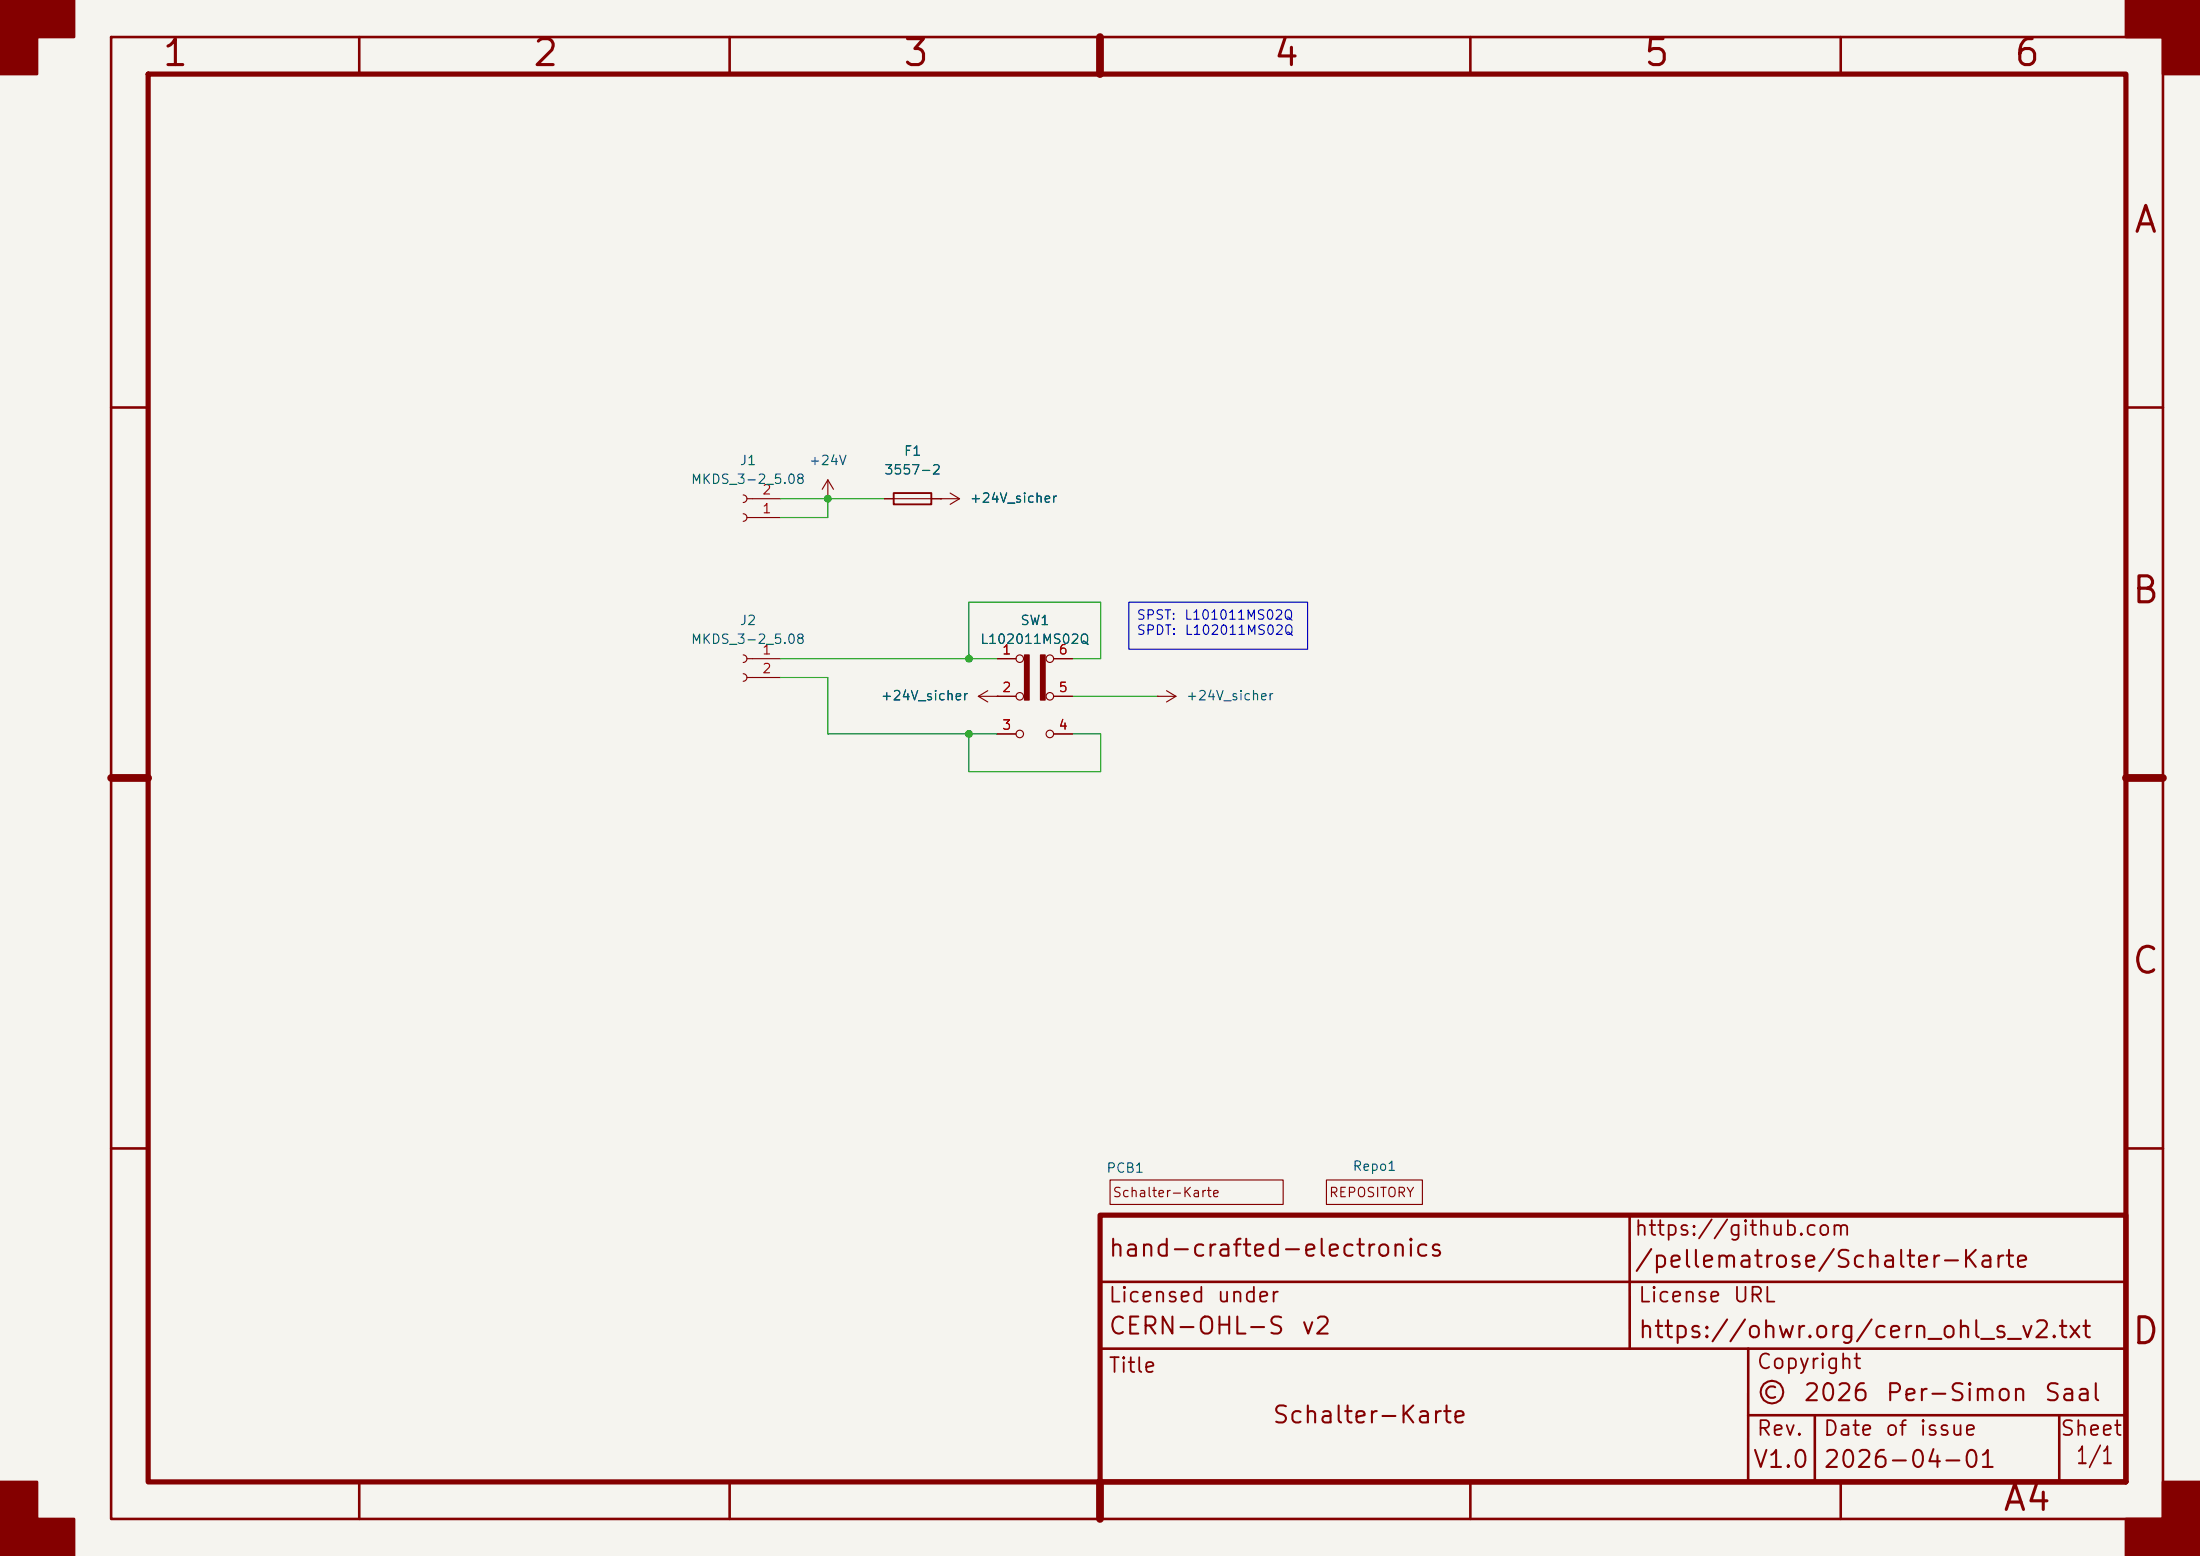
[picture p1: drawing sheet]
(kicad_sch
 (version 20260306)
 (generator "eeschema")
 (generator_version "10.0")
 (paper "A4")
 (title_block
  (title "Schalter-Karte")
  (date "2026-04-01")
  (rev "V1.0")
  (company "hand-crafted-electronics")
  (comment 1 "https://ohwr.org/cern_ohl_s_v2.txt ")
  (comment 2 "/pellematrose/Schalter-Karte")
  (comment 3 "CERN-OHL-S v2")
  (comment 4 "© 2026 Per-Simon Saal"))
 (lib_symbols
  (symbol "Symbols:+24V"
   (power global)
   (pin_numbers (hide yes))
   (pin_names
    (offset 0) (hide yes)) (exclude_from_sim no) (in_bom yes) (on_board yes)
   (in_pos_files yes)
   (duplicate_pin_numbers_are_jumpers no)
   (property "Reference" "#PWR" (at 0 -3.81 0) (show_name no) (do_not_autoplace no) (hide yes) (effects (font (size 1.27 1.27))))
   (property "Value" "+24V" (at 0 3.556 0) (show_name no) (do_not_autoplace no) (effects (font (size 1.27 1.27))))
   (property "Footprint" "" (at 0 0 0) (show_name no) (do_not_autoplace no) (hide yes) (effects (font (size 1.27 1.27))))
   (property "Datasheet" "" (at 0 0 0) (show_name no) (do_not_autoplace no) (hide yes) (effects (font (size 1.27 1.27))))
   (property "Description" "Power symbol creates a global label with name \"+24V\"" (at 0 0 0) (show_name no) (do_not_autoplace no) (hide yes) (effects (font (size 1.27 1.27))))
   (symbol "+24V_0_1"
    (polyline (pts (xy -0.762 1.27) (xy 0 2.54)) (stroke (width 0) (type default)) (fill (type none)))
    (polyline (pts (xy 0 2.54) (xy 0.762 1.27)) (stroke (width 0) (type default)) (fill (type none)))
    (polyline (pts (xy 0 0) (xy 0 2.54)) (stroke (width 0) (type default)) (fill (type none))))
   (symbol "+24V_1_1"
    (pin power_in line (at 0 0 90) (length 0) (name "" (effects (font (size 1.27 1.27)))) (number "1" (effects (font (size 1.27 1.27))))))
   (embedded_fonts no))
  (symbol "Symbols:Fuseholder ATOF 287"
   (pin_numbers (hide yes))
   (pin_names
    (offset 0) (hide yes)) (exclude_from_sim no) (in_bom yes) (on_board yes)
   (in_pos_files yes)
   (duplicate_pin_numbers_are_jumpers no)
   (property "Reference" "F" (at 2.032 0 90) (show_name no) (do_not_autoplace no) (effects (font (size 1.27 1.27))))
   (property "Value" "3557-2" (at -1.905 0 90) (show_name no) (do_not_autoplace no) (effects (font (size 1.27 1.27))))
   (property "Footprint" "_PS_LIB_CON:Fuse Holder Littelfuse ATOF 287" (at -1.778 0 90) (show_name no) (do_not_autoplace no) (hide yes) (effects (font (size 1.27 1.27))))
   (property "Datasheet" "https://www.keyelco.com/userAssets/file/K75p47.pdf" (at 0 0 0) (show_name no) (do_not_autoplace no) (hide yes) (effects (font (size 1.27 1.27))))
   (property "Description" "Fuse" (at 0 0 0) (show_name no) (do_not_autoplace no) (hide yes) (effects (font (size 1.27 1.27))))
   (property "Digikey" "36-3557-2-ND" (at 0 0 0) (show_name no) (do_not_autoplace no) (hide yes) (effects (font (size 1.27 1.27))))
   (symbol "Fuseholder ATOF 287_0_1"
    (rectangle (start -0.762 -2.54) (end 0.762 2.54) (stroke (width 0.254) (type default)) (fill (type none)))
    (polyline (pts (xy 0 2.54) (xy 0 -2.54)) (stroke (width 0) (type default)) (fill (type none))))
   (symbol "Fuseholder ATOF 287_1_1"
    (pin passive line (at 0 3.81 270) (length 1.27) (name "" (effects (font (size 1.27 1.27)))) (number "1" (effects (font (size 1.27 1.27)))))
    (pin passive line (at 0 -3.81 90) (length 1.27) (name "" (effects (font (size 1.27 1.27)))) (number "2" (effects (font (size 1.27 1.27))))))
   (embedded_fonts no))
  (symbol "Symbols:MKDS_3-2_5.08"
   (pin_names
    (offset 1.016) (hide yes)) (exclude_from_sim no) (in_bom yes) (on_board yes)
   (in_pos_files yes)
   (duplicate_pin_numbers_are_jumpers no)
   (property "Reference" "J" (at 0 2.54 0) (show_name no) (do_not_autoplace no) (effects (font (size 1.27 1.27))))
   (property "Value" "MKDS_3-2_5.08" (at 0 -5.08 0) (show_name no) (do_not_autoplace no) (effects (font (size 1.27 1.27))))
   (property "Footprint" "_PS_LIB_CON:MKDS_3_2_508" (at 0 0 0) (show_name no) (do_not_autoplace no) (hide yes) (effects (font (size 1.27 1.27))))
   (property "Datasheet" "https://product-download.phoenixcontact.com/2848324?response-content-disposition=inline;%20filename%3D%221711725_04_de_00.pdf%22&Expires=1774048874&Signature=iFyT5B3-womW6lKjp5XGzWeua--BUis2SV37lsN3fOwrxLgEMLrA23TCmt7nlwi7ykr87Ps5xEHVs57OHbg5HRkkk59gv3io6WeBmuQRAZV6weoNLPtYcPQeNLn5aF1XU7IeUHNLEPTX941vJscEzGtP~Ohp3b7MZL1cCDfW5h5gjoo-aowUyONotC1zxuNCCh7kpnCXrhsvQVzKOYEZP~kIA8L3KVBHTrZZ6dlP381ao0AsK~O514~kd4FiCUoDK9G-yYP6HXF56mm67ftfuCnE63yGKMlMc9a1CFPGwdcLvfi1mXo0DWzryEcO6ogvtp8cLC18eKrYcvQZf0Ukdg__&Key-Pair-Id=K1I2N54A7B0GD" (at 0 0 0) (show_name no) (do_not_autoplace no) (hide yes) (effects (font (size 1.27 1.27))))
   (property "Description" "Leiterplattenklemme, Wellenlötung, Schrauban- schluss mit Zughülse" (at 0 0 0) (show_name no) (do_not_autoplace no) (hide yes) (effects (font (size 1.27 1.27))))
   (property "Digikey" "277-1027-ND" (at 0 0 0) (show_name no) (do_not_autoplace no) (hide yes) (effects (font (size 1.27 1.27))))
   (symbol "MKDS_3-2_5.08_1_1"
    (polyline (pts (xy -1.27 0) (xy -0.508 0)) (stroke (width 0.1524) (type default)) (fill (type none)))
    (polyline (pts (xy -1.27 -2.54) (xy -0.508 -2.54)) (stroke (width 0.1524) (type default)) (fill (type none)))
    (arc (start 0 -0.508) (mid -0.5058 0) (end 0 0.508) (stroke (width 0.1524) (type default)) (fill (type none)))
    (arc (start 0 -3.048) (mid -0.5058 -2.54) (end 0 -2.032) (stroke (width 0.1524) (type default)) (fill (type none)))
    (pin passive line (at -5.08 0 0) (length 3.81) (name "Pin_1" (effects (font (size 1.27 1.27)))) (number "1" (effects (font (size 1.27 1.27)))))
    (pin passive line (at -5.08 -2.54 0) (length 3.81) (name "Pin_2" (effects (font (size 1.27 1.27)))) (number "2" (effects (font (size 1.27 1.27))))))
   (embedded_fonts no))
  (symbol "Symbols:SW_Slide_DPDT_L101011MS02Q"
   (pin_names
    (offset 0) (hide yes)) (exclude_from_sim no) (in_bom yes) (on_board yes)
   (in_pos_files yes)
   (duplicate_pin_numbers_are_jumpers no)
   (property "Reference" "SW" (at 0 6.858 0) (show_name no) (do_not_autoplace no) (effects (font (size 1.27 1.27))))
   (property "Value" "L101011MS02Q" (at 0 -8.128 0) (show_name no) (do_not_autoplace no) (effects (font (size 1.27 1.27))))
   (property "Footprint" "_PS_LIB_MECH:L10101_Schiebeschalter" (at 13.97 5.08 0) (show_name no) (do_not_autoplace no) (hide yes) (effects (font (size 1.27 1.27))))
   (property "Datasheet" "https://www.ckswitches.com/media/1423/l.pdf" (at 0 0 0) (show_name no) (do_not_autoplace no) (hide yes) (effects (font (size 1.27 1.27))))
   (property "Description" "Slide Switch, dual pole double throw" (at 0 0 0) (show_name no) (do_not_autoplace no) (hide yes) (effects (font (size 1.27 1.27))))
   (property "Digikey" "CKC5106-ND" (at 0 0 0) (show_name no) (do_not_autoplace no) (hide yes) (effects (font (size 1.27 1.27))))
   (symbol "SW_Slide_DPDT_L101011MS02Q_0_0"
    (circle (center -2.032 5.08) (radius 0.508) (stroke (width 0) (type default)) (fill (type none)))
    (circle (center -2.032 -5.08) (radius 0.508) (stroke (width 0) (type default)) (fill (type none)))
    (circle (center 2.032 0) (radius 0.508) (stroke (width 0) (type default)) (fill (type none)))
    (circle (center 2.032 -5.08) (radius 0.508) (stroke (width 0) (type default)) (fill (type none))))
   (symbol "SW_Slide_DPDT_L101011MS02Q_0_1"
    (circle (center -2.032 0) (radius 0.508) (stroke (width 0) (type default)) (fill (type none)))
    (circle (center 2.032 5.08) (radius 0.508) (stroke (width 0) (type default)) (fill (type none))))
   (symbol "SW_Slide_DPDT_L101011MS02Q_1_1"
    (rectangle (start -1.397 5.588) (end -0.762 -0.508) (stroke (width 0) (type default)) (fill (type outline)))
    (rectangle (start 0.762 5.588) (end 1.397 -0.508) (stroke (width 0) (type default)) (fill (type outline)))
    (pin passive line (at -5.08 5.08 0) (length 2.54) (name "A" (effects (font (size 1.27 1.27)))) (number "1" (effects (font (size 1.27 1.27)))))
    (pin passive line (at -5.08 0 0) (length 2.54) (name "B" (effects (font (size 1.27 1.27)))) (number "2" (effects (font (size 1.27 1.27)))))
    (pin passive line (at -5.08 -5.08 0) (length 2.54) (name "C" (effects (font (size 1.27 1.27)))) (number "3" (effects (font (size 1.27 1.27)))))
    (pin passive line (at 5.08 -5.08 180) (length 2.54) (name "A" (effects (font (size 1.27 1.27)))) (number "4" (effects (font (size 1.27 1.27)))))
    (pin passive line (at 5.08 0 180) (length 2.54) (name "B" (effects (font (size 1.27 1.27)))) (number "5" (effects (font (size 1.27 1.27)))))
    (pin passive line (at 5.08 5.08 180) (length 2.54) (name "C" (effects (font (size 1.27 1.27)))) (number "6" (effects (font (size 1.27 1.27))))))
   (embedded_fonts no))
  (symbol "_PS_LIB:_PCB"
   (pin_numbers (hide yes))
   (pin_names
    (offset 0) (hide yes)) (exclude_from_sim yes) (in_bom no) (on_board yes)
   (in_pos_files yes)
   (duplicate_pin_numbers_are_jumpers no)
   (property "Reference" "PCB" (at 1.778 4.318 0) (show_name no) (do_not_autoplace no) (effects (font (size 1.27 1.27)) (justify left bottom)))
   (property "Value" "" (at 0 0 0) (show_name no) (do_not_autoplace no) (hide yes) (effects (font (size 1.27 1.27))))
   (property "Footprint" "_PS_LIB_PCB:_PCB" (at 9.144 1.27 0) (show_name no) (do_not_autoplace no) (hide yes) (effects (font (size 1.27 1.27))))
   (property "Datasheet" "" (at 0 0 0) (show_name no) (do_not_autoplace no) (hide yes) (effects (font (size 1.27 1.27))))
   (property "Description" "" (at 0 0 0) (show_name no) (do_not_autoplace no) (hide yes) (effects (font (size 1.27 1.27))))
   (symbol "_PCB_0_1"
    (rectangle (start 0 3.302) (end 23.368 0) (stroke (width 0) (type default)) (fill (type none))))
   (symbol "_PCB_1_1"
    (text "${TITLE}" (at 0.254 1.524 0) (effects (font (size 1.27 1.27)) (justify left))))
   (embedded_fonts no))
  (symbol "_PS_LIB:_Repository"
   (pin_numbers (hide yes))
   (pin_names
    (offset 0) (hide yes)) (exclude_from_sim yes) (in_bom no) (on_board yes)
   (in_pos_files yes)
   (duplicate_pin_numbers_are_jumpers no)
   (property "Reference" "Repo" (at 0 3.81 0) (show_name no) (do_not_autoplace no) (effects (font (size 1.27 1.27)) (justify left bottom)))
   (property "Value" "" (at 0 0 0) (show_name no) (do_not_autoplace no) (hide yes) (effects (font (size 1.27 1.27))))
   (property "Footprint" "_PS_LIB_PCB:_Repository" (at 9.144 1.27 0) (show_name no) (do_not_autoplace no) (hide yes) (effects (font (size 1.27 1.27))))
   (property "Datasheet" "" (at 0 0 0) (show_name no) (do_not_autoplace no) (hide yes) (effects (font (size 1.27 1.27))))
   (property "Description" "" (at 0 0 0) (show_name no) (do_not_autoplace no) (hide yes) (effects (font (size 1.27 1.27))))
   (symbol "_Repository_0_1"
    (rectangle (start 0 3.302) (end 12.954 0) (stroke (width 0) (type default)) (fill (type none))))
   (symbol "_Repository_1_1"
    (text "REPOSITORY\n" (at 0.254 1.524 0) (effects (font (size 1.27 1.27)) (justify left))))
   (embedded_fonts no)))
 (text_box "SPST: L101011MS02Q\nSPDT: L102011MS02Q"
  (exclude_from_sim no)
  (at 152.4 81.28 0)
  (size 24.13 6.35)
  (margins 0.9525 0.9525 0.9525 0.9525)
  (stroke (width 0) (type solid))
  (fill (type none))
  (effects (font (size 1.27 1.27)) (justify left top)))
 (junction
  (at 130.81 88.9)
  (diameter 0)
  (color 0 0 0 0))
 (junction
  (at 130.81 99.06)
  (diameter 0)
  (color 0 0 0 0))
 (junction
  (at 111.76 67.31)
  (diameter 0)
  (color 0 0 0 0))
 (wire
  (pts (xy 111.76 67.31) (xy 119.38 67.31))
  (stroke (width 0) (type default)))
 (wire
  (pts (xy 130.81 99.06) (xy 134.62 99.06))
  (stroke (width 0) (type default)))
 (wire
  (pts (xy 156.21 93.98) (xy 144.78 93.98))
  (stroke (width 0) (type default)))
 (wire
  (pts (xy 144.78 88.9) (xy 148.59 88.9))
  (stroke (width 0) (type default)))
 (wire
  (pts (xy 105.41 88.9) (xy 130.81 88.9))
  (stroke (width 0) (type default)))
 (wire
  (pts (xy 148.59 81.28) (xy 130.81 81.28))
  (stroke (width 0) (type default)))
 (wire
  (pts (xy 111.76 69.85) (xy 111.76 67.31))
  (stroke (width 0) (type default)))
 (wire
  (pts (xy 111.76 99.06) (xy 130.81 99.06))
  (stroke (width 0) (type default)))
 (wire
  (pts (xy 130.81 81.28) (xy 130.81 88.9))
  (stroke (width 0) (type default)))
 (wire
  (pts (xy 148.59 104.14) (xy 130.81 104.14))
  (stroke (width 0) (type default)))
 (wire
  (pts (xy 148.59 99.06) (xy 148.59 104.14))
  (stroke (width 0) (type default)))
 (wire
  (pts (xy 148.59 88.9) (xy 148.59 81.28))
  (stroke (width 0) (type default)))
 (wire
  (pts (xy 111.76 67.31) (xy 105.41 67.31))
  (stroke (width 0) (type default)))
 (wire
  (pts (xy 111.76 91.44) (xy 111.76 99.06))
  (stroke (width 0) (type default)))
 (wire
  (pts (xy 130.81 104.14) (xy 130.81 99.06))
  (stroke (width 0) (type default)))
 (wire
  (pts (xy 105.41 91.44) (xy 111.76 91.44))
  (stroke (width 0) (type default)))
 (wire
  (pts (xy 105.41 69.85) (xy 111.76 69.85))
  (stroke (width 0) (type default)))
 (wire
  (pts (xy 130.81 88.9) (xy 134.62 88.9))
  (stroke (width 0) (type default)))
 (wire
  (pts (xy 144.78 99.06) (xy 148.59 99.06))
  (stroke (width 0) (type default)))
 (symbol
  (lib_id "Symbols:+24V")
  (at 127 67.31 270)
  (mirror x)
  (unit 1)
  (body_style 1)
  (exclude_from_sim no)
  (in_bom yes)
  (on_board yes)
  (in_pos_files yes)
  (dnp no)
  (fields_autoplaced yes)
  (property "Reference" "#PWR011" (at 123.19 67.31 0) (hide yes) (show_name no) (do_not_autoplace no) (effects (font (size 1.27 1.27))))
  (property "Value" "+24V_sicher" (at 130.81 67.3099 90) (show_name no) (do_not_autoplace no) (effects (font (size 1.27 1.27)) (justify left)))
  (property "Footprint" "" (at 127 67.31 0) (hide yes) (show_name no) (do_not_autoplace no) (effects (font (size 1.27 1.27))))
  (property "Datasheet" "" (at 127 67.31 0) (hide yes) (show_name no) (do_not_autoplace no) (effects (font (size 1.27 1.27))))
  (property "Description" "Power symbol creates a global label with name \"+24V\"" (at 127 67.31 0) (hide yes) (show_name no) (do_not_autoplace no) (effects (font (size 1.27 1.27))))
  (pin "1"))
 (symbol
  (lib_id "_PS_LIB:_Repository")
  (at 179.07 162.56 0)
  (unit 1)
  (body_style 1)
  (exclude_from_sim yes)
  (in_bom no)
  (on_board yes)
  (in_pos_files yes)
  (dnp no)
  (fields_autoplaced yes)
  (property "Reference" "Repo1" (at 185.547 157.48 0) (show_name no) (do_not_autoplace no) (effects (font (size 1.27 1.27))))
  (property "Value" "" (at 179.07 162.56 0) (hide yes) (show_name no) (do_not_autoplace no) (effects (font (size 1.27 1.27))))
  (property "Footprint" "_PS_LIB_PCB:_Repository" (at 188.214 161.29 0) (hide yes) (show_name no) (do_not_autoplace no) (effects (font (size 1.27 1.27))))
  (property "Datasheet" "" (at 179.07 162.56 0) (hide yes) (show_name no) (do_not_autoplace no) (effects (font (size 1.27 1.27))))
  (property "Description" "" (at 179.07 162.56 0) (hide yes) (show_name no) (do_not_autoplace no) (effects (font (size 1.27 1.27)))))
 (symbol
  (lib_id "Symbols:Fuseholder ATOF 287")
  (at 123.19 67.31 90)
  (unit 1)
  (body_style 1)
  (exclude_from_sim no)
  (in_bom yes)
  (on_board yes)
  (in_pos_files yes)
  (dnp no)
  (fields_autoplaced yes)
  (property "Reference" "F1" (at 123.19 60.96 90) (show_name no) (do_not_autoplace no) (effects (font (size 1.27 1.27))))
  (property "Value" "3557-2" (at 123.19 63.5 90) (show_name no) (do_not_autoplace no) (effects (font (size 1.27 1.27))))
  (property "Footprint" "_PS_LIB_CON:Fuse Holder Littelfuse ATOF 287" (at 123.19 69.088 90) (hide yes) (show_name no) (do_not_autoplace no) (effects (font (size 1.27 1.27))))
  (property "Datasheet" "https://www.keyelco.com/userAssets/file/K75p47.pdf" (at 123.19 67.31 0) (hide yes) (show_name no) (do_not_autoplace no) (effects (font (size 1.27 1.27))))
  (property "Description" "Fuse" (at 123.19 67.31 0) (hide yes) (show_name no) (do_not_autoplace no) (effects (font (size 1.27 1.27))))
  (property "LCSC" "" (at 123.19 67.31 0) (hide yes) (show_name no) (do_not_autoplace no) (effects (font (size 1.27 1.27))))
  (property "Digikey" "36-3557-2-ND" (at 123.19 67.31 0) (hide yes) (show_name no) (do_not_autoplace no) (effects (font (size 1.27 1.27))))
  (property "Mouser" "" (at 123.19 67.31 0) (hide yes) (show_name no) (do_not_autoplace no) (effects (font (size 1.27 1.27))))
  (pin "2")
  (pin "1"))
 (symbol
  (lib_id "_PS_LIB:_PCB")
  (at 149.86 162.56 0)
  (unit 1)
  (body_style 1)
  (exclude_from_sim yes)
  (in_bom no)
  (on_board yes)
  (in_pos_files yes)
  (dnp no)
  (property "Reference" "PCB1" (at 151.892 157.734 0) (show_name no) (do_not_autoplace no) (effects (font (size 1.27 1.27))))
  (property "Value" "" (at 169.164 157.48 0) (hide yes) (show_name no) (do_not_autoplace no) (effects (font (size 1.27 1.27))))
  (property "Footprint" "_PS_LIB_PCB:_PCB" (at 149.86 162.56 0) (hide yes) (show_name no) (do_not_autoplace no) (effects (font (size 1.27 1.27))))
  (property "Datasheet" "" (at 149.86 162.56 0) (hide yes) (show_name no) (do_not_autoplace no) (effects (font (size 1.27 1.27))))
  (property "Description" "" (at 149.86 162.56 0) (hide yes) (show_name no) (do_not_autoplace no) (effects (font (size 1.27 1.27))))
  (property "LCSC" "" (at 149.86 162.56 0) (hide yes) (show_name no) (do_not_autoplace no) (effects (font (size 1.27 1.27))))
  (property "Digikey" "" (at 149.86 162.56 0) (hide yes) (show_name no) (do_not_autoplace no) (effects (font (size 1.27 1.27))))
  (property "Mouser" "" (at 149.86 162.56 0) (hide yes) (show_name no) (do_not_autoplace no) (effects (font (size 1.27 1.27)))))
 (symbol
  (lib_id "Symbols:SW_Slide_DPDT_L101011MS02Q")
  (at 139.7 93.98 0)
  (unit 1)
  (body_style 1)
  (exclude_from_sim no)
  (in_bom yes)
  (on_board yes)
  (in_pos_files yes)
  (dnp no)
  (fields_autoplaced yes)
  (property "Reference" "SW1" (at 139.7 83.82 0) (show_name no) (do_not_autoplace no) (effects (font (size 1.27 1.27))))
  (property "Value" "L102011MS02Q" (at 139.7 86.36 0) (show_name no) (do_not_autoplace no) (effects (font (size 1.27 1.27))))
  (property "Footprint" "_PS_LIB_MECH:L10101_Schiebeschalter" (at 153.67 88.9 0) (hide yes) (show_name no) (do_not_autoplace no) (effects (font (size 1.27 1.27))))
  (property "Datasheet" "https://www.ckswitches.com/media/1423/l.pdf" (at 139.7 93.98 0) (hide yes) (show_name no) (do_not_autoplace no) (effects (font (size 1.27 1.27))))
  (property "Description" "Slide Switch, dual pole double throw" (at 139.7 93.98 0) (hide yes) (show_name no) (do_not_autoplace no) (effects (font (size 1.27 1.27))))
  (property "Digikey" "CKC5106-ND" (at 139.7 93.98 0) (hide yes) (show_name no) (do_not_autoplace no) (effects (font (size 1.27 1.27))))
  (property "LCSC" "" (at 139.7 93.98 0) (hide yes) (show_name no) (do_not_autoplace no) (effects (font (size 1.27 1.27))))
  (property "Mouser" "" (at 139.7 93.98 0) (hide yes) (show_name no) (do_not_autoplace no) (effects (font (size 1.27 1.27))))
  (pin "3")
  (pin "5")
  (pin "2")
  (pin "6")
  (pin "4")
  (pin "1"))
 (symbol
  (lib_id "Symbols:+24V")
  (at 156.21 93.98 270)
  (unit 1)
  (body_style 1)
  (exclude_from_sim no)
  (in_bom yes)
  (on_board yes)
  (in_pos_files yes)
  (dnp no)
  (fields_autoplaced yes)
  (property "Reference" "#PWR015" (at 152.4 93.98 0) (hide yes) (show_name no) (do_not_autoplace no) (effects (font (size 1.27 1.27))))
  (property "Value" "+24V_sicher" (at 160.02 93.9799 90) (show_name no) (do_not_autoplace no) (effects (font (size 1.27 1.27)) (justify left)))
  (property "Footprint" "" (at 156.21 93.98 0) (hide yes) (show_name no) (do_not_autoplace no) (effects (font (size 1.27 1.27))))
  (property "Datasheet" "" (at 156.21 93.98 0) (hide yes) (show_name no) (do_not_autoplace no) (effects (font (size 1.27 1.27))))
  (property "Description" "Power symbol creates a global label with name \"+24V\"" (at 156.21 93.98 0) (hide yes) (show_name no) (do_not_autoplace no) (effects (font (size 1.27 1.27))))
  (pin "1"))
 (symbol
  (lib_id "Symbols:+24V")
  (at 111.76 67.31 0)
  (mirror y)
  (unit 1)
  (body_style 1)
  (exclude_from_sim no)
  (in_bom yes)
  (on_board yes)
  (in_pos_files yes)
  (dnp no)
  (fields_autoplaced yes)
  (property "Reference" "#PWR010" (at 111.76 71.12 0) (hide yes) (show_name no) (do_not_autoplace no) (effects (font (size 1.27 1.27))))
  (property "Value" "+24V" (at 111.76 62.23 0) (show_name no) (do_not_autoplace no) (effects (font (size 1.27 1.27))))
  (property "Footprint" "" (at 111.76 67.31 0) (hide yes) (show_name no) (do_not_autoplace no) (effects (font (size 1.27 1.27))))
  (property "Datasheet" "" (at 111.76 67.31 0) (hide yes) (show_name no) (do_not_autoplace no) (effects (font (size 1.27 1.27))))
  (property "Description" "Power symbol creates a global label with name \"+24V\"" (at 111.76 67.31 0) (hide yes) (show_name no) (do_not_autoplace no) (effects (font (size 1.27 1.27))))
  (pin "1"))
 (symbol
  (lib_id "Symbols:MKDS_3-2_5.08")
  (at 100.33 69.85 180)
  (unit 1)
  (body_style 1)
  (exclude_from_sim no)
  (in_bom yes)
  (on_board yes)
  (in_pos_files yes)
  (dnp no)
  (fields_autoplaced yes)
  (property "Reference" "J1" (at 100.965 62.23 0) (show_name no) (do_not_autoplace no) (effects (font (size 1.27 1.27))))
  (property "Value" "MKDS_3-2_5.08" (at 100.965 64.77 0) (show_name no) (do_not_autoplace no) (effects (font (size 1.27 1.27))))
  (property "Footprint" "_PS_LIB_CON:MKDS_3_2_508" (at 100.33 69.85 0) (hide yes) (show_name no) (do_not_autoplace no) (effects (font (size 1.27 1.27))))
  (property "Datasheet" "https://product-download.phoenixcontact.com/2848324?response-content-disposition=inline;%20filename%3D%221711725_04_de_00.pdf%22&Expires=1774048874&Signature=iFyT5B3-womW6lKjp5XGzWeua--BUis2SV37lsN3fOwrxLgEMLrA23TCmt7nlwi7ykr87Ps5xEHVs57OHbg5HRkkk59gv3io6WeBmuQRAZV6weoNLPtYcPQeNLn5aF1XU7IeUHNLEPTX941vJscEzGtP~Ohp3b7MZL1cCDfW5h5gjoo-aowUyONotC1zxuNCCh7kpnCXrhsvQVzKOYEZP~kIA8L3KVBHTrZZ6dlP381ao0AsK~O514~kd4FiCUoDK9G-yYP6HXF56mm67ftfuCnE63yGKMlMc9a1CFPGwdcLvfi1mXo0DWzryEcO6ogvtp8cLC18eKrYcvQZf0Ukdg__&Key-Pair-Id=K1I2N54A7B0GD" (at 100.33 69.85 0) (hide yes) (show_name no) (do_not_autoplace no) (effects (font (size 1.27 1.27))))
  (property "Description" "Leiterplattenklemme, Wellenlötung, Schrauban- schluss mit Zughülse" (at 100.33 69.85 0) (hide yes) (show_name no) (do_not_autoplace no) (effects (font (size 1.27 1.27))))
  (property "Digikey" "277-1027-ND" (at 100.33 69.85 0) (hide yes) (show_name no) (do_not_autoplace no) (effects (font (size 1.27 1.27))))
  (property "LCSC" "" (at 100.33 69.85 0) (hide yes) (show_name no) (do_not_autoplace no) (effects (font (size 1.27 1.27))))
  (property "Mouser" "" (at 100.33 69.85 0) (hide yes) (show_name no) (do_not_autoplace no) (effects (font (size 1.27 1.27))))
  (pin "2")
  (pin "1"))
 (symbol
  (lib_id "Symbols:MKDS_3-2_5.08")
  (at 100.33 88.9 0)
  (mirror y)
  (unit 1)
  (body_style 1)
  (exclude_from_sim no)
  (in_bom yes)
  (on_board yes)
  (in_pos_files yes)
  (dnp no)
  (fields_autoplaced yes)
  (property "Reference" "J2" (at 100.965 83.82 0) (show_name no) (do_not_autoplace no) (effects (font (size 1.27 1.27))))
  (property "Value" "MKDS_3-2_5.08" (at 100.965 86.36 0) (show_name no) (do_not_autoplace no) (effects (font (size 1.27 1.27))))
  (property "Footprint" "_PS_LIB_CON:MKDS_3_2_508" (at 100.33 88.9 0) (hide yes) (show_name no) (do_not_autoplace no) (effects (font (size 1.27 1.27))))
  (property "Datasheet" "https://product-download.phoenixcontact.com/2848324?response-content-disposition=inline;%20filename%3D%221711725_04_de_00.pdf%22&Expires=1774048874&Signature=iFyT5B3-womW6lKjp5XGzWeua--BUis2SV37lsN3fOwrxLgEMLrA23TCmt7nlwi7ykr87Ps5xEHVs57OHbg5HRkkk59gv3io6WeBmuQRAZV6weoNLPtYcPQeNLn5aF1XU7IeUHNLEPTX941vJscEzGtP~Ohp3b7MZL1cCDfW5h5gjoo-aowUyONotC1zxuNCCh7kpnCXrhsvQVzKOYEZP~kIA8L3KVBHTrZZ6dlP381ao0AsK~O514~kd4FiCUoDK9G-yYP6HXF56mm67ftfuCnE63yGKMlMc9a1CFPGwdcLvfi1mXo0DWzryEcO6ogvtp8cLC18eKrYcvQZf0Ukdg__&Key-Pair-Id=K1I2N54A7B0GD" (at 100.33 88.9 0) (hide yes) (show_name no) (do_not_autoplace no) (effects (font (size 1.27 1.27))))
  (property "Description" "Leiterplattenklemme, Wellenlötung, Schrauban- schluss mit Zughülse" (at 100.33 88.9 0) (hide yes) (show_name no) (do_not_autoplace no) (effects (font (size 1.27 1.27))))
  (property "Digikey" "277-1027-ND" (at 100.33 88.9 0) (hide yes) (show_name no) (do_not_autoplace no) (effects (font (size 1.27 1.27))))
  (property "LCSC" "" (at 100.33 88.9 0) (hide yes) (show_name no) (do_not_autoplace no) (effects (font (size 1.27 1.27))))
  (property "Mouser" "" (at 100.33 88.9 0) (hide yes) (show_name no) (do_not_autoplace no) (effects (font (size 1.27 1.27))))
  (pin "2")
  (pin "1"))
 (symbol
  (lib_id "Symbols:+24V")
  (at 134.62 93.98 90)
  (unit 1)
  (body_style 1)
  (exclude_from_sim no)
  (in_bom yes)
  (on_board yes)
  (in_pos_files yes)
  (dnp no)
  (fields_autoplaced yes)
  (property "Reference" "#PWR020" (at 138.43 93.98 0) (hide yes) (show_name no) (do_not_autoplace no) (effects (font (size 1.27 1.27))))
  (property "Value" "+24V_sicher" (at 130.81 93.9799 90) (show_name no) (do_not_autoplace no) (effects (font (size 1.27 1.27)) (justify left)))
  (property "Footprint" "" (at 134.62 93.98 0) (hide yes) (show_name no) (do_not_autoplace no) (effects (font (size 1.27 1.27))))
  (property "Datasheet" "" (at 134.62 93.98 0) (hide yes) (show_name no) (do_not_autoplace no) (effects (font (size 1.27 1.27))))
  (property "Description" "Power symbol creates a global label with name \"+24V\"" (at 134.62 93.98 0) (hide yes) (show_name no) (do_not_autoplace no) (effects (font (size 1.27 1.27))))
  (pin "1"))
 (sheet_instances
  (path ""
   (page "1")))
 (embedded_fonts no)
 (embedded_files
  (file (name "Worksheet.kicad_wks") (type worksheet)
   (data |KLUv/WCYG60fAFZlcR/w2jxACOI+F9hakCzKQeugdl0jRQiZbvtQDotDK74SbgBjAGQAmfN8iR7e
    5853gvfgSsIFD5s623twNnH/XHbi3kUhLWuh3DFxHoRLBuqwn+g/mgpvWslAoT/c0rpf4S8AAIET
    6nHX8Ao4gsy99sGc0knwMvedjDccKgACBszdZez4Nk7rMk4VAIGOpOJ8Oh6NVAgWW+TX0WbuClpr
    R0rpnO1S0hgz/g17HgukfYcaSUDgNw4Eo3wdd/oVviRc4IL3K/zZ5443Z8zd1kmzaa201j3L2mO8
    1mLW2kpznn1llkXa0CEWHW8aJOGmEO5sv45Ufjac8RYZfzbU++BOg7yI+ZS1mjgPzFCi10IIRKI7
    /Yv63eu047zdFMMurLVtrfc5vVJiF1qP00YbX88q38UmxGSM3VBiPg+fXfZ9+DvP5Sx2O6X+WKvu
    /fCaVeIoCd+4EKvEnWx7wy8jAUPdNqwTx4h+J5000gqpYJ6FTrsOEK+BxC6KBseBsVge00omD8sj
    46h0fNWdyvti+3RALo9Lw5bxInFEJKTSZXxpJApKZMJwEa7Tx1hk8Xkxquu0B+Ia9jXFYApXKKRu
    cem1C42PQiu9BoEMoPFkaWokSVEK7QZxFSHMWGfjBsVZj93m0Hbg1gXznnc/r6Urz8WZ7mLm6VYV
    94IbSDgJencBdjqQASPybhCAAFZdRwNH3icAvefOvH2X6IwKPqrzzlcP6dutXPmzA2QHfbSI253b
    GZzmMyVqQnyLz/zuQHdlbtj8mq9oQSSaRHcu1Z1IV1dEpJ8EJzSJHcQg29L5lhxy9zwt3TB3R03I
    CjiXton2Fxs+sq0DfkQhltJ85JvsTmljMgssqEWJYZ5dpM297lkLpLNzY4zLNBtT1uwgnGB8XqUY
    HI0mCQOivw07K2vJC4xM78LMl7+HvVAQWDXm4dwmaGvhMgFpKRxX/rJp8g4JKXrsVFyAjRDYVDiN
    wDLvxnATxmSPsTYJnvxWwHTSxiycpbKXwdb4xMRPdzGD6bSd6wT0Q3WHEJoRtK2AznUxExkVkgkp
    Tke2k5CiS1eQgohOQnFKV3RFQsrOdgqidNWaJrJt85jXDwgfaQX2fsNgzzbGerjc3owTRUHHCAI0
    kqf4drlalz8rVU57RsLJEc0pz5+txtPmQAukzZzBMJa8kPfZPkeAIkEi0OrZiZaaCMb2+gza5uyf
    XOK9Kzkxhsg5Swed38tSZnbPW152hie/oRaUsmZQpEsBEI8SRPgrl1SP7TwarqxVori7Ow5M15kn
    LJs355zd0ZLwbrVayaCgeqD7+lAmYtbGrAv/kKW3w+4L010Xs6w/BWsE65Dvoa6ueoRhfNRV|)
   (checksum "6FC1C7E4D1D76EC6AAC44F1B5F2AE1D0"))))
